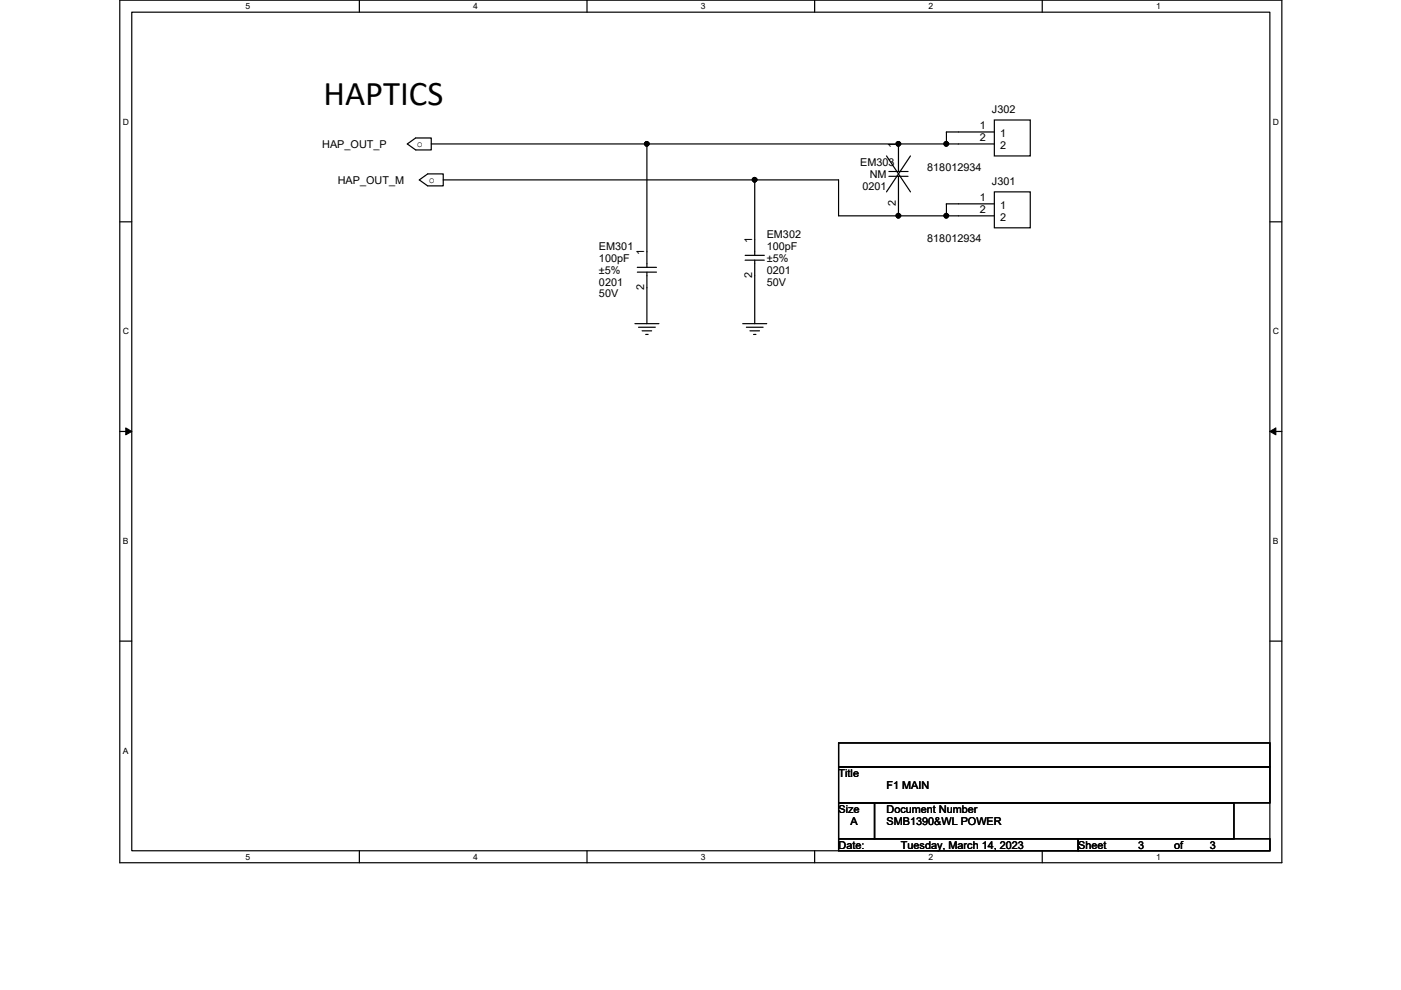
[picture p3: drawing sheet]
<svg xmlns="http://www.w3.org/2000/svg" width="297mm" height="210mm" viewBox="0 0 297 210" stroke-linecap="round" stroke-linejoin="round" font-family="sans-serif">
<path d="M25.4 0h246.4v182.9h-246.4zM27.9 2.6h241.3v177.8h-241.3z" fill="none" stroke="#000" stroke-width=".25"/>
<g fill="#fff">
<path d="M52.1 .3h.9v2h-.9z"/>
<path d="M52.1 180.6h.9v2h-.9z"/>
</g>
<path d="M76.2 0v2.6M76.2 180.4v2.5" fill="none" stroke="#000" stroke-width=".25"/>
<g fill="#fff">
<path d="M100.3 .3h1v2h-1z"/>
<path d="M100.3 180.6h1v2h-1z"/>
</g>
<path d="M124.5 0v2.6M124.5 180.4v2.5" fill="none" stroke="#000" stroke-width=".25"/>
<g fill="#fff">
<path d="M148.6 .3h1v2h-1z"/>
<path d="M148.6 180.6h1v2h-1z"/>
</g>
<path d="M172.7 0v2.6M172.7 180.4v2.5" fill="none" stroke="#000" stroke-width=".25"/>
<g fill="#fff">
<path d="M196.8 .3h1v2h-1z"/>
<path d="M196.8 180.6h1v2h-1z"/>
</g>
<path d="M221 0v2.6M221 180.4v2.5" fill="none" stroke="#000" stroke-width=".25"/>
<g fill="#fff">
<path d="M245.1 .3h1v2h-1z"/>
<path d="M245.1 180.6h1v2h-1z"/>
<path d="M26 24.8h1.3v2h-1.3z"/>
<path d="M269.9 24.8h1.2v2h-1.2z"/>
<path d="M26 69.3h1.3v1.9h-1.3z"/>
<path d="M269.9 69.3h1.2v1.9h-1.2z"/>
</g>
<path d="M25.4 47h2.5M269.2 47h2.6" fill="none" stroke="#000" stroke-width=".25"/>
<g fill="#fff">
<path d="M26 113.7h1.2v2h-1.2z"/>
<path d="M269.9 113.7h1.2v2h-1.2z"/>
</g>
<path d="M25.4 91.5h2.5M269.2 91.5h2.6" fill="none" stroke="#000" stroke-width=".25"/>
<path d="M26.7 90.7l1.2 .8-1.2 .7zM269.2 91.5l1.3-.8v1.5z" fill="#000"/>
<path d="M26.7 90.7l1.2 .8-1.2 .7zM269.2 91.5l1.3-.8v1.5z" fill="none" stroke="#000" stroke-width=".21"/>
<path d="M26 158.2h1.2v1.9h-1.2z" fill="#fff"/>
<g fill="none" stroke="#000" stroke-width=".25">
<path d="M86.4 30.5l1.7-1.2h3.3v2.5h-3.3zM88.9 38.1l1.8-1.2h3.3v2.5h-3.3zM91.4 30.5h45.8M94 38.1h66M137.2 30.5v26.2M137.2 30.5h53.3M160 38.1h17.8v7.7h12.7M160 38.1v16M188 33.1l5 7.6M188.5 36.4h4M188.5 37.4h4M190.5 30.5h10.2"/>
<path d="M190.5 30.5v5.9M190.5 37.4v8.4M193 33.1l-5 7.6M200.7 30.5h10.1M210.8 28h-10.1v2.5M210.8 25.4h7.6v7.7h-7.6zM135.1 56.7h4.1M135.1 57.7h4.1M137.2 57.7v10.9M158 54.1h4M158 55.2h4M160 55.2v13.4"/>
<path d="M190.5 45.8h10.2M200.7 45.8h10.1M210.8 43.2h-10.1v2.6M210.8 40.7h7.6v7.6h-7.6zM134.6 68.6h5.1M135.4 69.4h3.5M136.1 70.1h2.1M136.9 70.9h.5M157.5 68.6h5.1M158.2 69.4h3.6M159 70.1h2M159.8 70.9h.5"/>
<path d="M25.4 135.9h2.5M269.2 135.9h2.6M177.8 157.5h91.4v5.1h-91.4zM177.8 162.6h91.4v7.6h-91.4zM177.8 170.2h7.6v7.6h-7.6zM177.8 177.8h50.8v2.6h-50.8zM185.4 170.2h76.2v7.6h-76.2zM228.6 177.8h40.6v2.6h-40.6z"/>
<circle cx="137.1" cy="30.5" r=".49"/>
<circle cx="160" cy="38.1" r=".49"/>
<circle cx="190.5" cy="30.5" r=".49"/>
<circle cx="200.6" cy="30.5" r=".49"/>
<circle cx="190.5" cy="45.7" r=".49"/>
<circle cx="200.6" cy="45.7" r=".49"/>
</g>
<g fill="#000">
<circle cx="137.1" cy="30.5" r=".49"/>
<circle cx="160" cy="38.1" r=".49"/>
<circle cx="190.5" cy="30.5" r=".49"/>
<circle cx="200.6" cy="30.5" r=".49"/>
<circle cx="190.5" cy="45.7" r=".49"/>
<circle cx="200.6" cy="45.7" r=".49"/>
</g>
<text font-size="7.4" x="68.6" y="22.3">HAPTICS</text>
<g font-size="2.3">
<text x="210.3" y="24">J302</text>
<text x="207.8" y="27.4">1</text>
<text x="207.8" y="30">2</text>
<text x="212.1" y="29">1</text>
<text x="68.3" y="31.3">HAP_OUT_P</text>
<text x="88.4" y="31.1">o</text>
<text x="182.4" y="35.1">EM303</text>
<text x="189.9" y="31.3" transform="rotate(-90 189.9 31.3)">1</text>
<text x="212.1" y="31.6">2</text>
<text x="71.6" y="38.9">HAP_OUT_M</text>
<text x="90.9" y="38.7">o</text>
<text x="182.9" y="40.2">0201</text>
<text x="184.4" y="37.7">NM</text>
<text x="196.6" y="36.2">818012934</text>
<text x="210.3" y="39.2">J301</text>
<text x="189.9" y="43.7" transform="rotate(-90 189.9 43.7)">2</text>
<text x="207.8" y="42.7">1</text>
<text x="207.8" y="45.2">2</text>
<text x="212.1" y="44.3">1</text>
<text x="212.1" y="46.8">2</text>
<text x="127" y="52.9">EM301</text>
<text x="159.5" y="51.6" transform="rotate(-90 159.5 51.6)">1</text>
<text x="162.6" y="50.4">EM302</text>
<text x="162.6" y="52.9">100pF</text>
<text x="196.6" y="51.4">818012934</text>
<text x="127" y="55.5">100pF</text>
<text x="127" y="58">±5%</text>
<text x="136.6" y="54.1" transform="rotate(-90 136.6 54.1)">1</text>
<text x="159.5" y="59" transform="rotate(-90 159.5 59)">2</text>
<text x="162.6" y="58">0201</text>
<text x="162.6" y="55.5">±5%</text>
<text x="127" y="60.5">0201</text>
<text x="127" y="63.1">50V</text>
<text x="136.6" y="61.5" transform="rotate(-90 136.6 61.5)">2</text>
<text x="162.6" y="60.5">50V</text>
<text x="177.8" y="164.7">Title</text>
<text x="188" y="167.2">F1 MAIN</text>
<text x="177.8" y="172.3">Size</text>
<text x="188" y="172.3">Document Number</text>
<text x="177.8" y="179.9">Date:</text>
<text x="180.3" y="174.8">A</text>
<text x="188" y="174.8">SMB1390&amp;WL POWER</text>
<text x="191" y="179.9">Tuesday, March 14, 2023</text>
<text x="228.6" y="179.9">Sheet</text>
<text x="241.3" y="179.9">3</text>
<text x="248.9" y="179.9">of</text>
<text x="256.5" y="179.9">3</text>
</g>
<g font-size="1.8">
<text x="52.1" y="1.9">5</text>
<text x="100.3" y="1.9">4</text>
<text x="148.6" y="1.9">3</text>
<text x="196.8" y="1.9">2</text>
<text x="245.1" y="1.9">1</text>
<text x="26" y="26.4">D</text>
<text x="269.9" y="26.4">D</text>
<text x="26" y="70.9">C</text>
<text x="269.9" y="70.9">C</text>
<text x="26" y="115.3">B</text>
<text x="269.9" y="115.3">B</text>
<text x="26" y="159.8">A</text>
<text x="52.1" y="182.2">5</text>
<text x="100.3" y="182.2">4</text>
<text x="148.6" y="182.2">3</text>
<text x="196.8" y="182.2">2</text>
<text x="245.1" y="182.2">1</text>
</g>
</svg>
